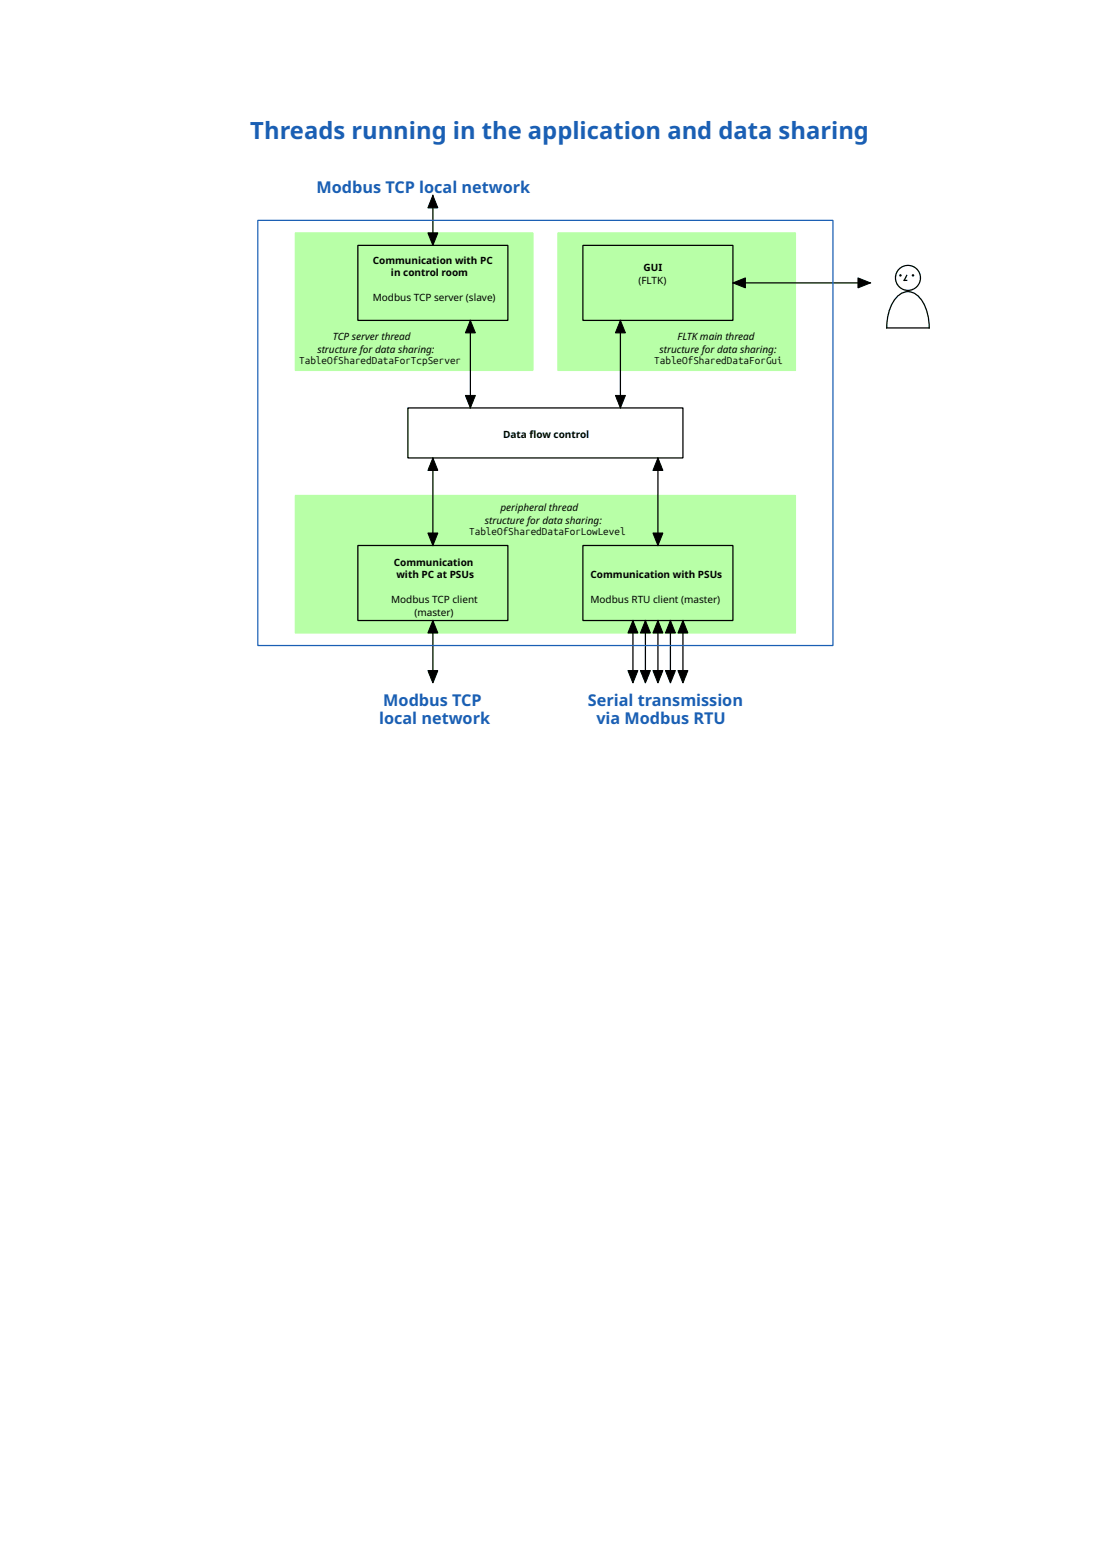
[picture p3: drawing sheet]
<svg xmlns="http://www.w3.org/2000/svg" width="210mm" height="297mm" viewBox="0 0 210 297" stroke-linecap="round" stroke-linejoin="round" font-family="sans-serif">
<g fill="#b8ffa7" stroke="#b8ffa7" stroke-width=".24">
<path d="M56.1 44.2h45.1v26.2h-45.1z"/>
<path d="M56.1 94.1h95v26.1h-95z"/>
<path d="M106 44.2h45.1v26.2h-45.1z"/>
</g>
<g fill="none" stroke="#000" stroke-width=".24">
<path d="M82.2 37.1v9.5M68 46.6h28.5v14.3h-28.5zM110.7 46.6h28.5v14.3h-28.5zM139.2 53.7h26.2M170.6 56.2a2.73 2.73 0 0 1 4.3 .5 9.1 9.1 0 0 1 1.6 5.6h-8.1a8.6 8.6 0 0 1 2.2-6.1zM172.2 52.3l-.4 1h.4M77.5 77.5h52.2v9.5h-52.2zM89.4 60.9v16.6M117.9 60.9v16.6M82.2 87v16.6M125 87v16.6M68 103.6h28.5v14.3h-28.5z"/>
<path d="M82.2 117.9v9.5M110.7 103.6h28.5v14.3h-28.5zM120.2 117.9v9.5M122.6 117.9v9.5M125 117.9v9.5M127.4 117.9v9.5M129.7 117.9v9.5"/>
<circle cx="172.5" cy="52.8" r="2.38"/>
</g>
<path d="M49 41.9h109.2v80.7h-109.2z" fill="none" stroke="#1a5fb4" stroke-width=".24"/>
<g fill="#000" stroke="#000" stroke-width=".19">
<path d="M82.2 37.1l1 2.4h-1.9zM81.3 44.2h1.9l-1 2.4zM139.2 53.7l2.4-.9v1.9zM163 52.8l2.4 .9-2.4 1zM89.4 60.9l.9 2.3h-1.9zM88.4 75.1h1.9l-.9 2.4zM117.9 60.9l.9 2.3h-1.9zM116.9 75.1h1.9l-.9 2.4zM82.2 87l1 2.4h-1.9zM125 87l.9 2.4h-1.9zM81.3 101.2h1.9l-1 2.4zM124 101.2h1.9l-.9 2.4z"/>
<path d="M82.2 117.9l1 2.3h-1.9zM81.3 127.4h1.9l-1 2.3zM120.2 117.9l1 2.3h-1.9zM119.3 127.4h1.9l-1 2.3zM122.6 117.9l1 2.3h-1.9zM121.7 127.4h1.9l-1 2.3zM125 117.9l.9 2.3h-1.9zM124 127.4h1.9l-.9 2.3zM127.4 117.9l.9 2.3h-1.9zM126.4 127.4h1.9l-.9 2.3zM129.7 117.9l1 2.3h-1.9zM128.8 127.4h1.9l-1 2.3z"/>
</g>
<g fill="#000">
<circle cx="171.1" cy="52.3" r=".24"/>
<circle cx="173.4" cy="52.3" r=".24"/>
</g>
<text font-size="4.5" fill="#1a5fb4" x="47.6" y="26.4">Threads running in the application and data sharing</text>
<g font-size="3.1" fill="#1a5fb4">
<text x="60.1" y="36.6">Modbus TCP local network</text>
<text x="72" y="137.5">local network</text>
<text x="72.8" y="134">Modbus TCP</text>
<text x="111.7" y="134">Serial transmission</text>
<text x="113.3" y="137.5">via Modbus RTU</text>
</g>
<g font-size="1.9">
<text x="70.8" y="50.1">Communication with PC</text>
<text x="74.3" y="52.4">in control room</text>
<text x="121.3" y="53.9">(FLTK)</text>
<text x="122.3" y="51.6">GUI</text>
<text x="70.8" y="57.2">Modbus TCP server (slave)</text>
<text x="63.2" y="64.6">TCP server thread</text>
<text x="128.7" y="64.6">FLTKmain thread</text>
<text x="56.8" y="69.1">TableOfSharedDataForTcpServer</text>
<text x="60.3" y="67">structure for data sharing:</text>
<text x="124.3" y="69.1">TableOfSharedDataForGui</text>
<text x="125.3" y="67">structure for data sharing:</text>
<text x="95.6" y="83.1">Data fow control</text>
<text x="100.6" y="83.1">l</text>
<text x="89.1" y="101.6">TableOfSharedDataForLowLevel</text>
<text x="92.1" y="99.5">structure for data sharing:</text>
<text x="95.1" y="97.1">peripheral thread</text>
<text x="74.8" y="107.4">Communication</text>
<text x="75.3" y="109.8">with PC at PSUs</text>
<text x="112.2" y="109.7">Communication with PSUs</text>
<text x="74.3" y="114.5">Modbus TCP client</text>
<text x="78.8" y="116.9">(master)</text>
<text x="112.2" y="114.5">Modbus RTU client (master)</text>
</g>
</svg>
